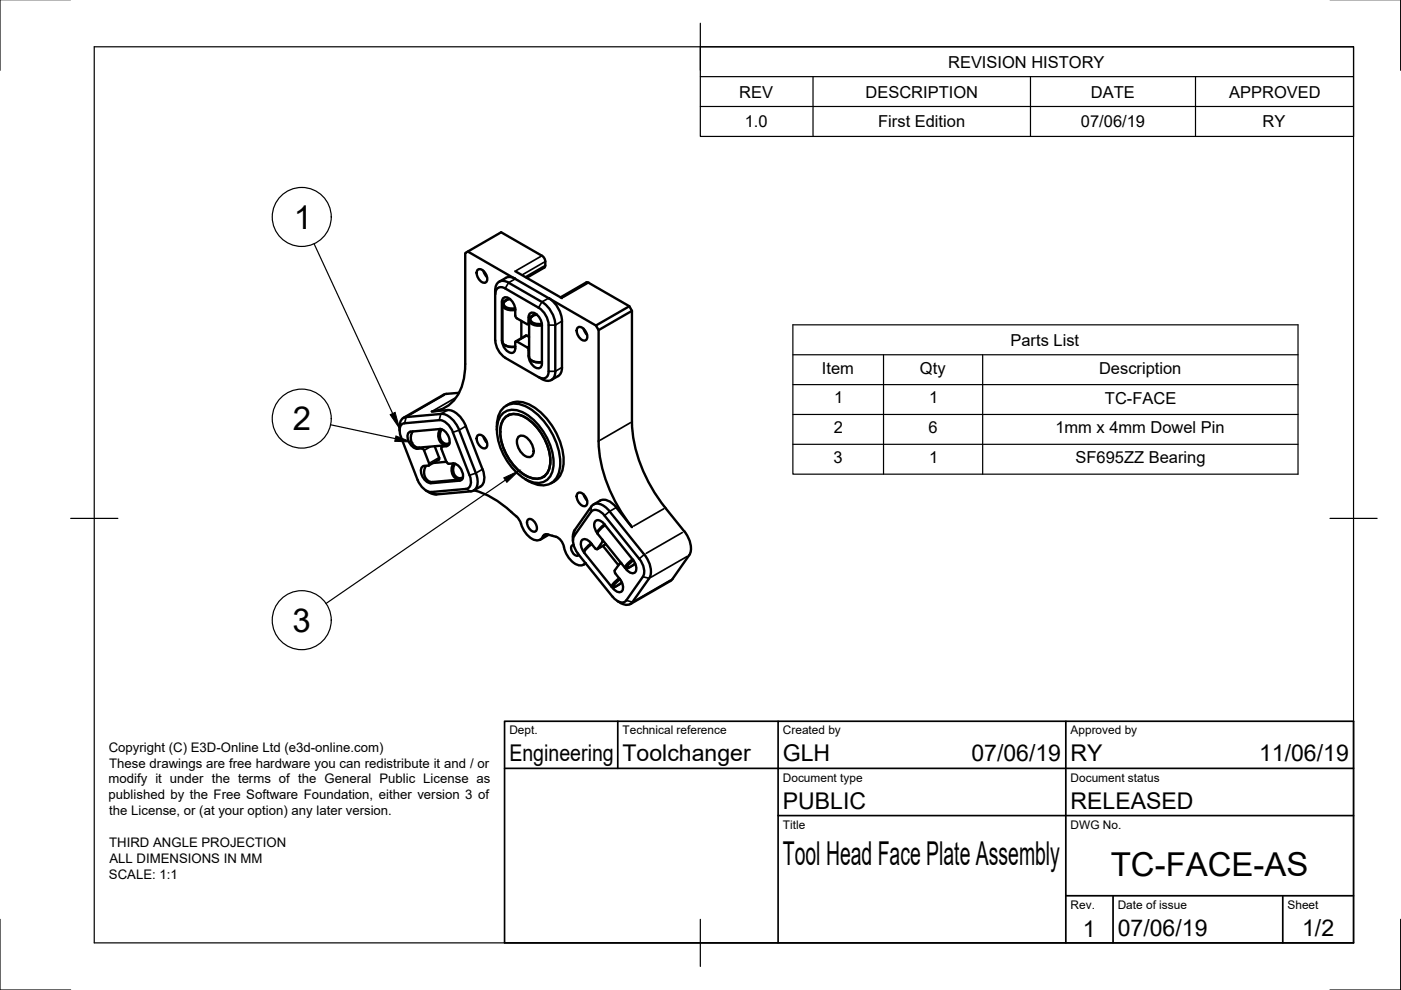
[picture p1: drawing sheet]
<svg xmlns="http://www.w3.org/2000/svg" width="297mm" height="210mm" viewBox="0 0 297 210" stroke-linecap="round" stroke-linejoin="round" font-family="sans-serif">
<!-- layer: Visible -->
<g fill="none" stroke="#000" stroke-width=".51">
<path d="M99.2 53.3l7.1-4.1 8.6 5a2.04 2.04 0 0 1 .5 2.5l-3.7 2.2M101.3 57.2a1.38 1.38 0 0 1 1.8 1.1 1.22 1.22 0 0 1-.3 1.6 1.98 1.98 0 0 1-1.5-2.7zM102.5 57.4l.3 .7 .4 .6M107.2 58.9l-1.4 .8M107.2 58.9a2.06 2.06 0 0 1 2.1 .2M109.2 59.1l-10-5.8-.6 .4v23.5a10.6 10.6 0 0 1-3.3 8.6 6.9 6.9 0 0 1-3.8 1.4l3.4-.3a4.8 4.8 0 0 1 3.9 3.5M109.2 59.1l7.1 4.1M109.2 57.5l9.9 5.7M124.8 60l8.6 4.9 .6 1v23.5a30.9 30.9 0 0 0 7.1 18.3l4 5M124.8 59.9h-.5l-5.4 3.1M105 62.4a1.29 1.29 0 0 1 .6-1.4 1.29 1.29 0 0 1 1.5 .2l7.1 4M106.4 64v8.2"/>
<path d="M106.4 64a.95 .95 0 0 1 .7-1 .95 .95 0 0 1 1.1 .5l.3 .3a4.3 4.3 0 0 1 .8 3.3l.3 .4M106.4 72.2a2.78 2.78 0 0 0 2.1 2.6 .86 .86 0 0 0 .7-1v-1.2l.1-.2h.3M106.5 64.6v7.8a2.11 2.11 0 0 0 2.7 1.1M107.1 73.2l.9 .3h1.2M107.3 63.7a.91 .91 0 0 0-.8 .9 .91 .91 0 0 0 .7 .9 3.2 3.2 0 0 0 2 .2M108.2 63.4a1.09 1.09 0 0 0-1.3 1.3l.8 .6h1.5M109.6 72.4l2.1 1.2 .4 .6M109.6 67.5l2.1 1.2M110.5 68v3.7M112.1 74.2a3.3 3.3 0 0 0 1.8 3.9 .83 .83 0 0 0 1-1M112.1 67.3v1.2M112.1 67.3a.95 .95 0 0 1 .6-1 .95 .95 0 0 1 1.2 .4l.8 1.3 .2 .9"/>
<path d="M112.1 68.5l-.2 .3-.2-.1M112.2 71.5l-.7-.4-2.2 1.3M112.2 68.6l-.2 .2M112.2 67.9v7.8M112.2 75.7a2.11 2.11 0 0 0 2.7 1M112.8 76.5l.9 .3h1.2M112.9 67a.92 .92 0 0 0-.7 .9 .92 .92 0 0 0 .7 .9 3.2 3.2 0 0 0 2 .2v8.1M113.8 66.7a1.09 1.09 0 0 0-1.3 1.3l.9 .6h1.5M114.2 65.3a4.7 4.7 0 0 1 2.1 3.6M116.3 68.9v9.8M116.3 78.7a1.29 1.29 0 0 1-.6 1.4 1.29 1.29 0 0 1-1.5-.2M116.3 63.2h.1"/>
<path d="M116.4 63.3l9.9 5.7 .6 1v23.5M116.4 63.2a6.2 6.2 0 0 1 2.7 4.9l.1 9.8a2.08 2.08 0 0 1-.9 1.8M117.7 68.9a6.2 6.2 0 0 0-2.8-4.9l-7.1-4.1a1.74 1.74 0 0 0-2-.2 1.74 1.74 0 0 0-.8 1.9v10.6a4.8 4.8 0 0 0 2.1 3.7l7.1 4.1a2.53 2.53 0 0 0 2.9 .4l.6-1v-.7v-9.8M118.3 79.7l-1.4 .9M122.5 69.5a1.38 1.38 0 0 1 1.8 1 1.22 1.22 0 0 1-.2 1.7 1.98 1.98 0 0 1-1.6-2.7zM123.7 69.7l.3 .7 .5 .6M133.4 64.9l-7.1 4.1M134 65.9l-7.1 4.1M87.1 91.5l6.1-.5a2.63 2.63 0 0 1 2 3.2l-.6 .4-.9 .1M87.1 91.5a1 1 0 0 0-.7 1.4 2.56 2.56 0 0 0 3.2 2.2l.3 .4 1.1 2.7M87.5 91.5a2.12 2.12 0 0 0 1.4 3.4l5.8-.5M89.9 98.8a1 1 0 0 0-.6 1.3 2.68 2.68 0 0 0 2.1 2.3"/>
<path d="M90.3 98.8a2.12 2.12 0 0 0 1.4 3.4l5.8-.5M91 98.2l-.2 .5-.9 .1M92.2 94.6l.9 2.4M93 97.5l-2.1 1.2M93.1 97v.5M93.3 90.9a2.22 2.22 0 0 0 1.1 3.5l.8-.2M93.5 87.8l-7.4 .6a1.75 1.75 0 0 0-1.4 2v.9M93.5 87.7a4.8 4.8 0 0 1 3.9 3.5M93.6 95.2l1 2.7-2.8 .3M93.7 91a1.83 1.83 0 0 0-.3 2 1.83 1.83 0 0 0 1.5 1.1l.4-.2M93.7 94.7l-.1 .5M94.1 94.4l-.5 .3"/>
<path d="M94.7 97.9l.3 .4a2.57 2.57 0 0 1 3 3.3l-.5 .3-6.2 .6M96 91.7l3.6 9.1a2.37 2.37 0 0 1-.4 2.7l-7.8 .8a3.5 3.5 0 0 1-2.9-2.6l-3.5-9.1M96 91.6a3.7 3.7 0 0 0-2.9-2.5l-7.3 .6a1.3 1.3 0 0 0-1.1 1.5l.3 1.4M96.2 98.2a2.22 2.22 0 0 0 1 3.5l.9-.2M96.5 98.3a1.82 1.82 0 0 0-.3 1.9 1.82 1.82 0 0 0 1.6 1.2l.3-.2M97.3 83.3l-3.1 .3-8.7 5M97.3 91.2l3.6 9.1a2.92 2.92 0 0 1-.5 3.7l-7.9 .8h-.7l-.7-.3M98.8 90.4l3.5 9.1a3.1 3.1 0 0 1-.4 3.7M101.3 92.3a1.38 1.38 0 0 1 1.8 1.1 1.22 1.22 0 0 1-.3 1.7 1.98 1.98 0 0 1-1.5-2.8zM102.5 92.6l.3 .7 .4 .6M105.3 90.4v.8M105.3 90.4a4.3 4.3 0 0 1 3.1-4.8 7.4 7.4 0 0 1 6.3 3 14.2 14.2 0 0 1 4 10.6 3.8 3.8 0 0 1-5.6 3.3l-1-.5"/>
<path d="M106.5 87.7a3.9 3.9 0 0 1 4.9 0 12.9 12.9 0 0 1 5.9 11.5 3.4 3.4 0 0 1-5 2.8 12.7 12.7 0 0 1-6.9-11.9l.3-.9zM107.1 88.5a3.4 3.4 0 0 1 4.3 0 11.5 11.5 0 0 1 5.2 10.2 2.98 2.98 0 0 1-4.4 2.5 11.3 11.3 0 0 1-6.1-10.6l.2-.8zM107.1 88.5a3.4 3.4 0 0 1 4.3 0 11.4 11.4 0 0 1 5.2 10.2 2.97 2.97 0 0 1-4.4 2.5 11.2 11.2 0 0 1-6.1-10.6l.2-.8zM107.3 86a4.8 4.8 0 0 1 6 .4 14.8 14.8 0 0 1 6.2 11.8 4.7 4.7 0 0 1-2 3.9M108 87.9l-.1 .1M108 87.9l-.4 .3M109.8 92.7a1.26 1.26 0 0 1 2 .2 3.3 3.3 0 0 1 1.1 3.7 1.26 1.26 0 0 1-2-.3 3.3 3.3 0 0 1-1.1-3.6zM126.9 93.5a30.9 30.9 0 0 0 7.1 18.3l-3.3-4.2a3.1 3.1 0 0 0-3.5-1.5M90.4 104l.7 .5M100.5 104a21.1 21.1 0 0 1 9.7 6.3 6.1 6.1 0 0 0 3.1 4.2 1.46 1.46 0 0 0 2-1 2.08 2.08 0 0 1 1.9 .1l.7 .2M101.8 103.2l-1.4 .8M111.4 101.6l.7 .4"/>
<path d="M111.9 110.2a1.29 1.29 0 0 1 1.7 1 1.14 1.14 0 0 1-.2 1.5 1.85 1.85 0 0 1-1.5-2.5zM115.5 100.9l-.1 .1M115.5 100.9l-.4 .2M116.3 113.4l-1.8 1M117.5 102.1l-.7 .4M117.9 113.8a3.2 3.2 0 0 1 1.8 2.7 4.7 4.7 0 0 0 3.4 3.4l.7-.2 .3-.3M121.5 113.8v.9M121.6 115.5a.86 .86 0 0 0-.3 1.5 .94 .94 0 0 0 1.5 .6M121.8 112.4l-.2 .6-.1 .8M122.5 104.6a1.38 1.38 0 0 1 1.8 1 1.22 1.22 0 0 1-.2 1.7 1.98 1.98 0 0 1-1.6-2.7zM122.5 117.4l7.4 9.1M123.7 104.8l.3 .7 .5 .6"/>
<path d="M123.8 117.2l5.9 7.2M124.2 119.5l-.5 .2M125.3 115.2l-1.1 1-.4 .9M125.5 115.4l-1.3 1.1-.3 .7M126.2 116.3a3.5 3.5 0 0 0-2.2-2 1.19 1.19 0 0 0-.7 1.9l.5 .9M126.7 113.1a2.07 2.07 0 0 1-.3-2.7 1.41 1.41 0 0 1 1.7 .7l6.4 8.1a1.71 1.71 0 0 1-.1 2.3 1.75 1.75 0 0 1-1.9-1.1l.4 .1M126.7 112.7v.3M127.2 106.1l-1.4 .9M127.7 114.4v.5l-1 1.5-.5-.2M127.8 115.7l3.3 4.1M128.2 111.2l-.9 .7-.6 .8M128.2 109.3l7.3 9.2a3.7 3.7 0 0 1 .8 3.8l-3.5 5a1.5 1.5 0 0 1-2.4-.2l-.5-.6"/>
<path d="M128.2 109.3a2.37 2.37 0 0 0-2.5-1.1l-3.9 5.4a3.5 3.5 0 0 0 .7 3.8M128.3 111.3l-1.2 1.1-.4 .7 5.8 7.3M128.5 115.4l-1.9 1.1M129.2 108.4l7.4 9.2a4.8 4.8 0 0 1 1 5M129.3 108.4a2.92 2.92 0 0 0-3.5-1.4l-4 5.4M131.6 119.3l-.2 .1M131.8 119.5h-.4l-1.1 1.6a4.5 4.5 0 0 0 1.4 2.1 1.71 1.71 0 0 1-.1 2.3 1.78 1.78 0 0 1-1.9-1.1M134.1 118.6l-1.3 1.2-.2 .3v.3M134.3 118.8l-.9 .8-.6 .7a.81 .81 0 0 0 1.1-.3l.8-.6M145.1 112.6a4.8 4.8 0 0 1 1 5.1l-3.8 5.4-8.7 5M130.9 127.5l.7 .4M131.3 122.6l-1.6 1.5v.3l.4 .1"/>
<path d="M131.5 122.8l-.9 .8-.6 .7a.93 .93 0 0 0 1.2-.3l.6-.5M137.6 122.6l-3.5 5a1.75 1.75 0 0 1-2.5 .3"/>
</g>
<!-- layer: Visible Narrow -->
<g fill="none" stroke="#000" stroke-width=".36">
<path d="M102.9 58l-.2 .1M109.2 59.2l-1.3 .7M114.6 54.4l-5.1 2.9M115.4 55.6l-4.5 2.6M115.4 56.4l-3.8 2.2M106.5 72.1l-.1 .1M107.8 63.3l-1.3 .7M107.8 60l-.7 1.1M111.6 71.2l-1.9 1.1M112.2 73.4l-.5 .2M112.2 68.5h-.1M112.2 75.4l-.1 .1"/>
<path d="M112.2 74.2h-.1M113.4 66.5l-1.3 .8M114.9 64.1l-.7 1.1M116.2 63.3l-1.2 .7M116.4 78.7h1.2M116.4 68.9h1.2M119.1 77.9l-1.3 .8M119.1 68.1l-1.3 .8M124.5 60.1l-5.1 2.9M86.1 88.5l-.3 1.2M88.9 94.9l-.4 .2M89.9 94.8l-.4 .3"/>
<path d="M91.2 94.7l-1.2 .8M93 97.1l-1.9 1.1M93.5 87.8l-.4 1.2M94.1 94.4l-.4 .3M94.2 83.8l-7.6 4.4M94.8 87l-1.3 .7M95.1 94.3l-.4 .3M96.5 84.4l-4.7 2.7M97.3 91.2l-1.2 .4M98.7 90.4l-1.3 .8M102.2 99.5l-1.3 .8M133.6 89.6l-6.3 3.7"/>
<path d="M91.5 104.3l.9 .5M91.8 102.2l-.4 .2M98 101.6l-.5 .3M98.8 103.7l1 .5M100.8 100.3l-1.2 .4M115.9 113.3l-.8 .4M121.8 112.5v1M125.4 107.4l-.1 1.1M128 114.8l-.3 .1M128.4 115.4l-1.7 .9M129.2 108.5l-1 .8M130.6 107.6l-1.3 .8"/>
<path d="M134.6 119.7l-1.7 1M136.5 117.6l-.9 .8M140.7 107.9l-6.4 3.6M144.7 112.9l-7.7 4.4M145.7 118l-7.7 4.4M131.8 123.7l-1.7 1M132.8 127.3l1.2 .3M136.4 122.3l1.2 .3M142.2 123l-7.7 4.4"/>
</g>
<!-- layer: Border -->
<path d="M0 -.1v15M297 -.1v15M20 9.9h267v190h-267zM148.5 4.9v10M15 109.9h10M282 109.9h10M0 194.9v15h15M148.5 194.9v10M297 194.9v15h-15" fill="none" stroke="#000" stroke-width=".25"/>
<!-- layer: TitleBlock -->
<path d="M107 152.9h180v47h-180zM131 152.9v10M165 152.9v47M226 152.9v47M107 162.9h180M165 172.9h122M226 189.9h61M236 189.9v10M272 189.9v10" fill="none" stroke="#000" stroke-width=".36"/>
<!-- layer: BOM -->
<g fill="none" stroke="#000" stroke-width=".25">
<path d="M148.5 9.9h138.5v19h-138.5zM148.5 16.2h138.5M172.4 16.2v12.7M218.5 16.2v12.7M253.5 16.2v12.7M148.5 22.6h138.5M66.6 51.7l16.6 36M168.1 68.9h107.1v31.6h-107.1zM168.1 75.2h107.1M187.3 75.2v25.3M208.3 75.2v25.3M70.1 90.1l13.7 2.9"/>
<path d="M168.1 81.5h107.1M168.1 87.9h107.1M168.1 94.2h107.1M107.1 101.8l-38 26.2"/>
<circle cx="64" cy="46" r="6.3"/>
<circle cx="64" cy="88.8" r="6.3"/>
<circle cx="64" cy="131.5" r="6.3"/>
</g>
<path d="M82.7 87.9l1.1-.5 .9 3.4zM83.9 92.4l3.3 1.3-3.5-.1zM106.8 101.3l3.2-1.5-2.5 2.5z" fill="#000" stroke="#000" stroke-width=".21"/>
<g font-size="7">
<text x="62.3" y="48.5">1</text>
<text x="62.1" y="91.3">2</text>
<text x="62" y="134">3</text>
<text x="166" y="183.4">Tool Head Face Plate Assembly</text>
<text x="235.5" y="185.8">TC-FACE-AS</text>
</g>
<g font-size="4.9">
<text x="108" y="161.4">Engineering</text>
<text x="132" y="161.4">Toolchanger</text>
<text x="166" y="161.4">GLH</text>
<text x="206" y="161.4">07/06/19</text>
<text x="227" y="161.4">RY</text>
<text x="267" y="161.4">11/06/19</text>
<text x="166" y="171.4">PUBLIC</text>
<text x="227" y="171.4">RELEASED</text>
<text x="229.6" y="198.6">1</text>
<text x="237" y="198.4">07/06/19</text>
<text x="276.1" y="198.6">1/2</text>
</g>
<g font-size="3.5">
<text x="201" y="14.3">REVISION HISTORY</text>
<text x="156.7" y="20.7">REV</text>
<text x="183.5" y="20.7">DESCRIPTION</text>
<text x="231.3" y="20.7">DATE</text>
<text x="260.6" y="20.7">APPROVED</text>
<text x="157.9" y="27">1.0</text>
<text x="186.2" y="27">First Edition</text>
<text x="229.2" y="27">07/06/19</text>
<text x="267.7" y="27">RY</text>
<text x="214.2" y="73.3">Parts List</text>
<text x="174.3" y="79.2">Item</text>
<text x="195.1" y="79.3">Qty</text>
<text x="233" y="79.2">Description</text>
<text x="176.9" y="85.5">1</text>
<text x="197" y="85.5">1</text>
<text x="234.3" y="85.6">TC-FACE</text>
<text x="176.8" y="91.9">2</text>
<text x="196.9" y="91.9">6</text>
<text x="223.8" y="91.9">1mm x 4mm Dowel Pin</text>
<text x="176.7" y="98.2">3</text>
<text x="197" y="98.2">1</text>
<text x="228" y="98.2">SF695ZZ Bearing</text>
</g>
<g font-size="2.8">
<text x="23.1" y="159.4">Copyright (C) E3D-Online Ltd (e3d-online.com)</text>
<text x="23" y="166.1">modify it under the terms of the General Public License as</text>
<text x="23.2" y="162.7">These drawings are free hardware you can redistribute it and / or</text>
<text x="23" y="169.5">published by the Free Software Foundation, either version 3 of</text>
<text x="23.2" y="172.9">the License, or (at your option) any later version.</text>
<text x="23.2" y="179.5">THIRD ANGLE PROJECTION</text>
<text x="23.2" y="182.9">ALL DIMENSIONS IN MM</text>
<text x="23.1" y="186.3">SCALE: 1:1</text>
</g>
<g font-size="2.5">
<text x="108" y="155.7">Dept.</text>
<text x="132" y="155.7">Technical reference</text>
<text x="166" y="155.7">Created by</text>
<text x="227" y="155.7">Approved by</text>
<text x="166" y="165.7">Document type</text>
<text x="227" y="165.7">Document status</text>
<text x="166" y="175.7">Title</text>
<text x="227" y="175.7">DWG No.</text>
<text x="227" y="192.7">Rev.</text>
<text x="237" y="192.7">Date of issue</text>
<text x="273" y="192.7">Sheet</text>
</g>
</svg>
